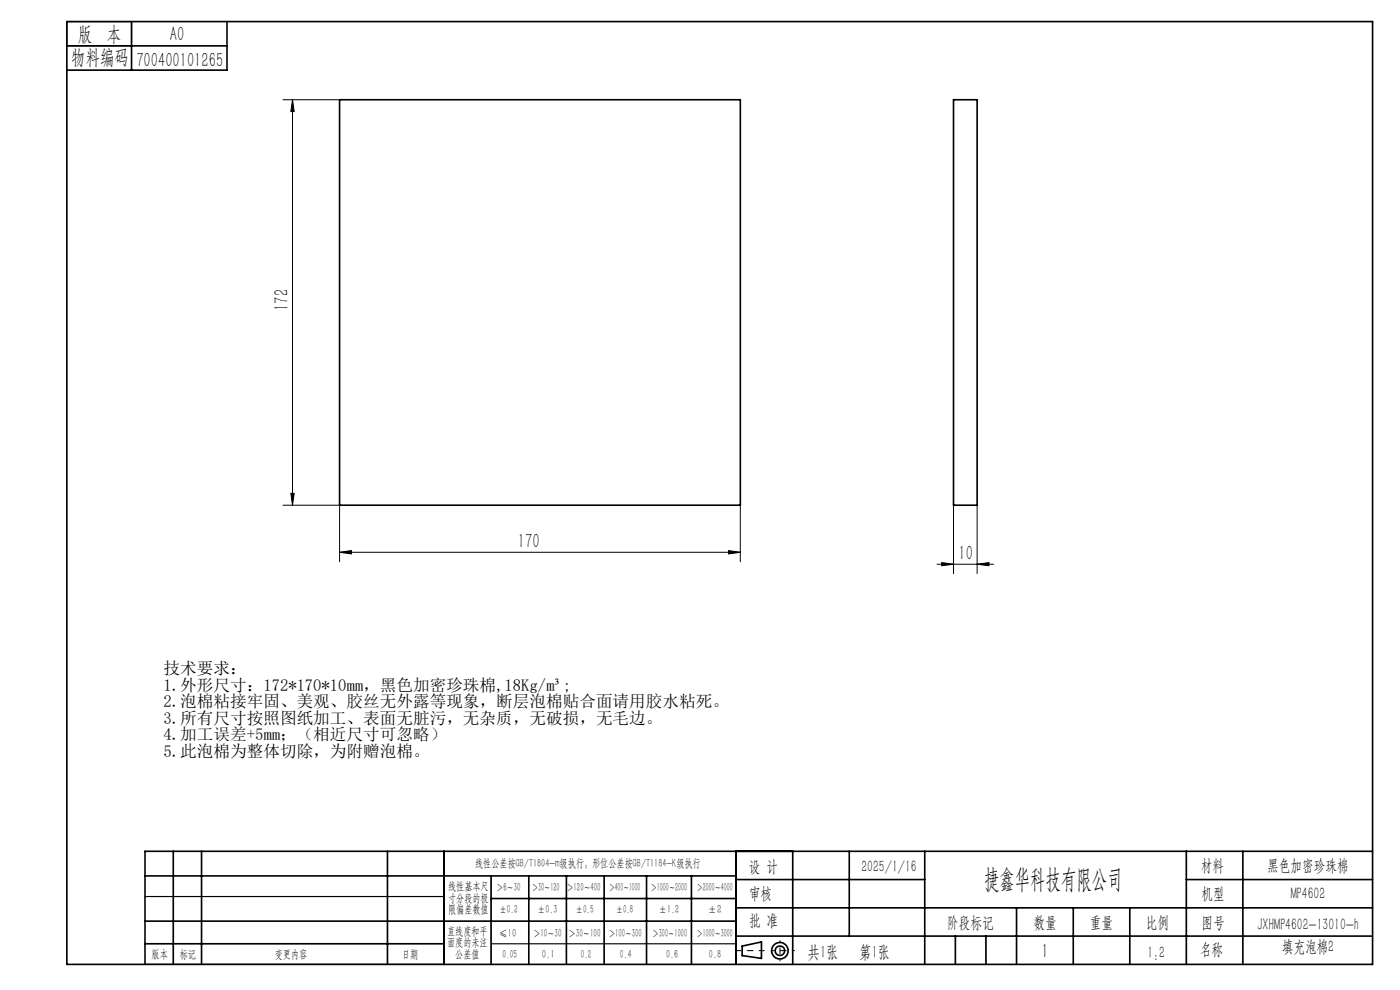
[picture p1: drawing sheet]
<svg xmlns="http://www.w3.org/2000/svg" width="297mm" height="210mm" viewBox="0 0 297 210" stroke-linecap="round" stroke-linejoin="round" font-family="sans-serif">
<g fill="none" stroke="#000" stroke-width=".35">
<path d="M14.2 4.6h277v200h-277zM14.2 9.7h34M27.9 4.6v10.3M48.2 4.6v10.3h-34M72 21.2h85.1v86h-85.1zM202.3 21.2h5v86h-5zM30.8 195.4h125.4M30.8 185.8h125.4M36.8 180.6v24M42.8 180.6v24M82.2 180.6v24M94.2 180.6v24"/>
<path d="M104.2 185.8v18.8M104.2 190.6h52M112.2 185.8v18.8M120.2 185.8v18.8M128.2 185.8v18.8M137.2 185.8v18.8M146.7 185.8v18.8M156.2 180.6v24M156.2 186.6h40M156.2 198.6h135M156.2 192.6h135M168.2 180.6v24"/>
<path d="M180.2 180.6v18M196.2 180.6v24M202.7 198.6v6M209.2 198.6v6M215.7 192.6v12M227.7 192.6v12M239.7 192.6v12M251.7 186.6h39.5M251.7 180.6v24M263.7 180.6v24M291.2 180.6h-260.4v24M30.8 200.2h63.4"/>
<path d="M157.4 200.7l4.1-.9v3.5l-4.1-.6z"/>
<circle cx="165.5" cy="201.7" r="1.74"/>
<circle cx="165.5" cy="201.7" r="1"/>
</g>
<g fill="none" stroke="#000" stroke-width=".21">
<path d="M60 21.2h12M62.1 21.2l.3 2.5h-.7zM62.1 21.2v86M60 107.2h12v12M61.7 104.7h.7l-.3 2.5zM72 117.1l2.5-.3v.7zM72 117.1h85.1M154.6 116.8l2.5 .3-2.5 .4zM157.1 107.2v12M198.8 119.7h12M199.8 119.3l2.5 .4-2.5 .3zM202.3 107.2v14.5"/>
<path d="M207.3 119.7l2.5-.4v.7zM207.3 107.2v14.5"/>
</g>
<path d="M162.1 201.7h-6" fill="none" stroke="#000" stroke-width=".21" stroke-dasharray="15.2 1.3 1.3 1.3" stroke-dashoffset="14.1"/>
<path d="M168.5 201.7h-4.8" fill="none" stroke="#000" stroke-width=".21" stroke-dasharray="15.2 1.3 1.3 1.3" stroke-dashoffset="14.7"/>
<path d="M165.5 199.6v4.2" fill="none" stroke="#000" stroke-width=".21" stroke-dasharray="15.2 1.3 1.3 1.3" stroke-dashoffset="15"/>
<path d="M14.2 4.6h13.7v5.1h-13.7zM30.8 190.2h63.4M30.8 204.6h63.4M104.2 200.2h52" fill="none" stroke="#000" stroke-width=".25"/>
<g fill="#000">
<path d="M61.7 104.7h.7l-.3 2.5zM62.1 21.2l.3 2.5h-.7z"/>
<path d="M154.6 116.8l2.5 .3-2.5 .4zM72 117.1l2.5-.3v.7z"/>
<path d="M199.8 119.3l2.5 .4-2.5 .3zM207.3 119.7l2.5-.4v.7z"/>
</g>
<text font-size="5.6" x="208.8" y="188.3">捷鑫华科技有限公司</text>
<g font-size="4.4">
<text x="16.5" y="8.6">版 本</text>
<text x="36.1" y="8.6">A0</text>
<text x="15.1" y="13.7">物料编码</text>
<text x="28.9" y="14.2">700400101265</text>
<text x="61.2" y="65.9" transform="rotate(-90 61.2 65.9)">172</text>
<text x="109.9" y="116.3">170</text>
<text x="203.3" y="118.8">10</text>
<text x="221" y="203.2">1</text>
</g>
<g font-size="3.8">
<text x="171.3" y="203.2">共1张</text>
<text x="182.3" y="203.2">第1张</text>
</g>
<g font-size="3.5">
<text x="34.7" y="142.9">技术要求：</text>
<text x="34.7" y="146.5">1.外形尺寸：172*170*10mm，黑色加密珍珠棉,18Kg/m³;</text>
<text x="34.7" y="150">2.泡棉粘接牢固、美观、胶丝无外露等现象，断层泡棉贴合面请用胶水粘死。</text>
<text x="34.7" y="153.5">3.所有尺寸按照图纸加工、表面无脏污，无杂质，无破损，无毛边。</text>
<text x="34.7" y="157.1">4.加工误差+5mm；（相近尺寸可忽略）</text>
<text x="34.7" y="160.6">5.此泡棉为整体切除，为附赠泡棉。</text>
<text x="158.9" y="184.9">设 计</text>
<text x="182.7" y="184.9">2025/1/16</text>
<text x="254.7" y="184.7">材料</text>
<text x="268.8" y="184.7">黑色加密珍珠棉</text>
<text x="158.9" y="190.8">审核</text>
<text x="254.9" y="190.7">机型</text>
<text x="273.8" y="190.8">MP4602</text>
<text x="158.9" y="196.5">批 准</text>
<text x="200.9" y="196.9">阶段标记</text>
<text x="219.3" y="196.9">数量</text>
<text x="231.2" y="196.9">重量</text>
<text x="243.1" y="196.9">比例</text>
<text x="254.9" y="196.9">图号</text>
<text x="266.8" y="197.3">JXHMP4602-13010-h</text>
<text x="243.4" y="203.2">1:2</text>
<text x="254.5" y="202.5">名称</text>
<text x="271.9" y="201.8">填充泡棉2</text>
</g>
<g font-size="2.5">
<text x="100.8" y="184">线性公差按GB/T1804-m级执行；形位公差按GB/T1184-K级执行</text>
<text x="95.1" y="188.8">线性基本尺</text>
<text x="95.1" y="191.3">寸分段的极</text>
<text x="105.3" y="189.1">＞6～30</text>
<text x="112.9" y="189.1">＞30～120</text>
<text x="120.2" y="188.9">＞120～400</text>
<text x="129.2" y="188.9">＞400～1000</text>
<text x="138.1" y="189.1">＞1000～2000</text>
<text x="147.8" y="189.1">＞2000～4000</text>
<text x="95.1" y="193.8">限偏差数值</text>
<text x="105.9" y="193.8">±0.2</text>
<text x="114.1" y="193.8">±0.3</text>
<text x="122.2" y="193.8">±0.5</text>
<text x="130.7" y="193.8">±0.8</text>
<text x="139.8" y="193.8">±1.2</text>
<text x="150.2" y="193.8">±2</text>
<text x="32.2" y="203.2">版本</text>
<text x="38.1" y="203.2">标记</text>
<text x="58.3" y="203.2">变更内容</text>
<text x="85.3" y="203.2">日期</text>
<text x="94.8" y="198.3">直线度和平</text>
<text x="94.8" y="200.7">面度的未注</text>
<text x="96.6" y="203.2">公差值</text>
<text x="105.9" y="198.7">≤10</text>
<text x="106.6" y="203.2">0.05</text>
<text x="113.2" y="198.7">＞10～30</text>
<text x="115" y="203.2">0.1</text>
<text x="120.6" y="198.7">＞30～100</text>
<text x="123.2" y="203.2">0.2</text>
<text x="129.1" y="198.7">＞100～300</text>
<text x="131.5" y="203.2">0.4</text>
<text x="138.4" y="198.7">＞300～1000</text>
<text x="141.3" y="203.2">0.6</text>
<text x="147.8" y="198.7">＞1000～3000</text>
<text x="150.4" y="203.2">0.8</text>
</g>
</svg>
